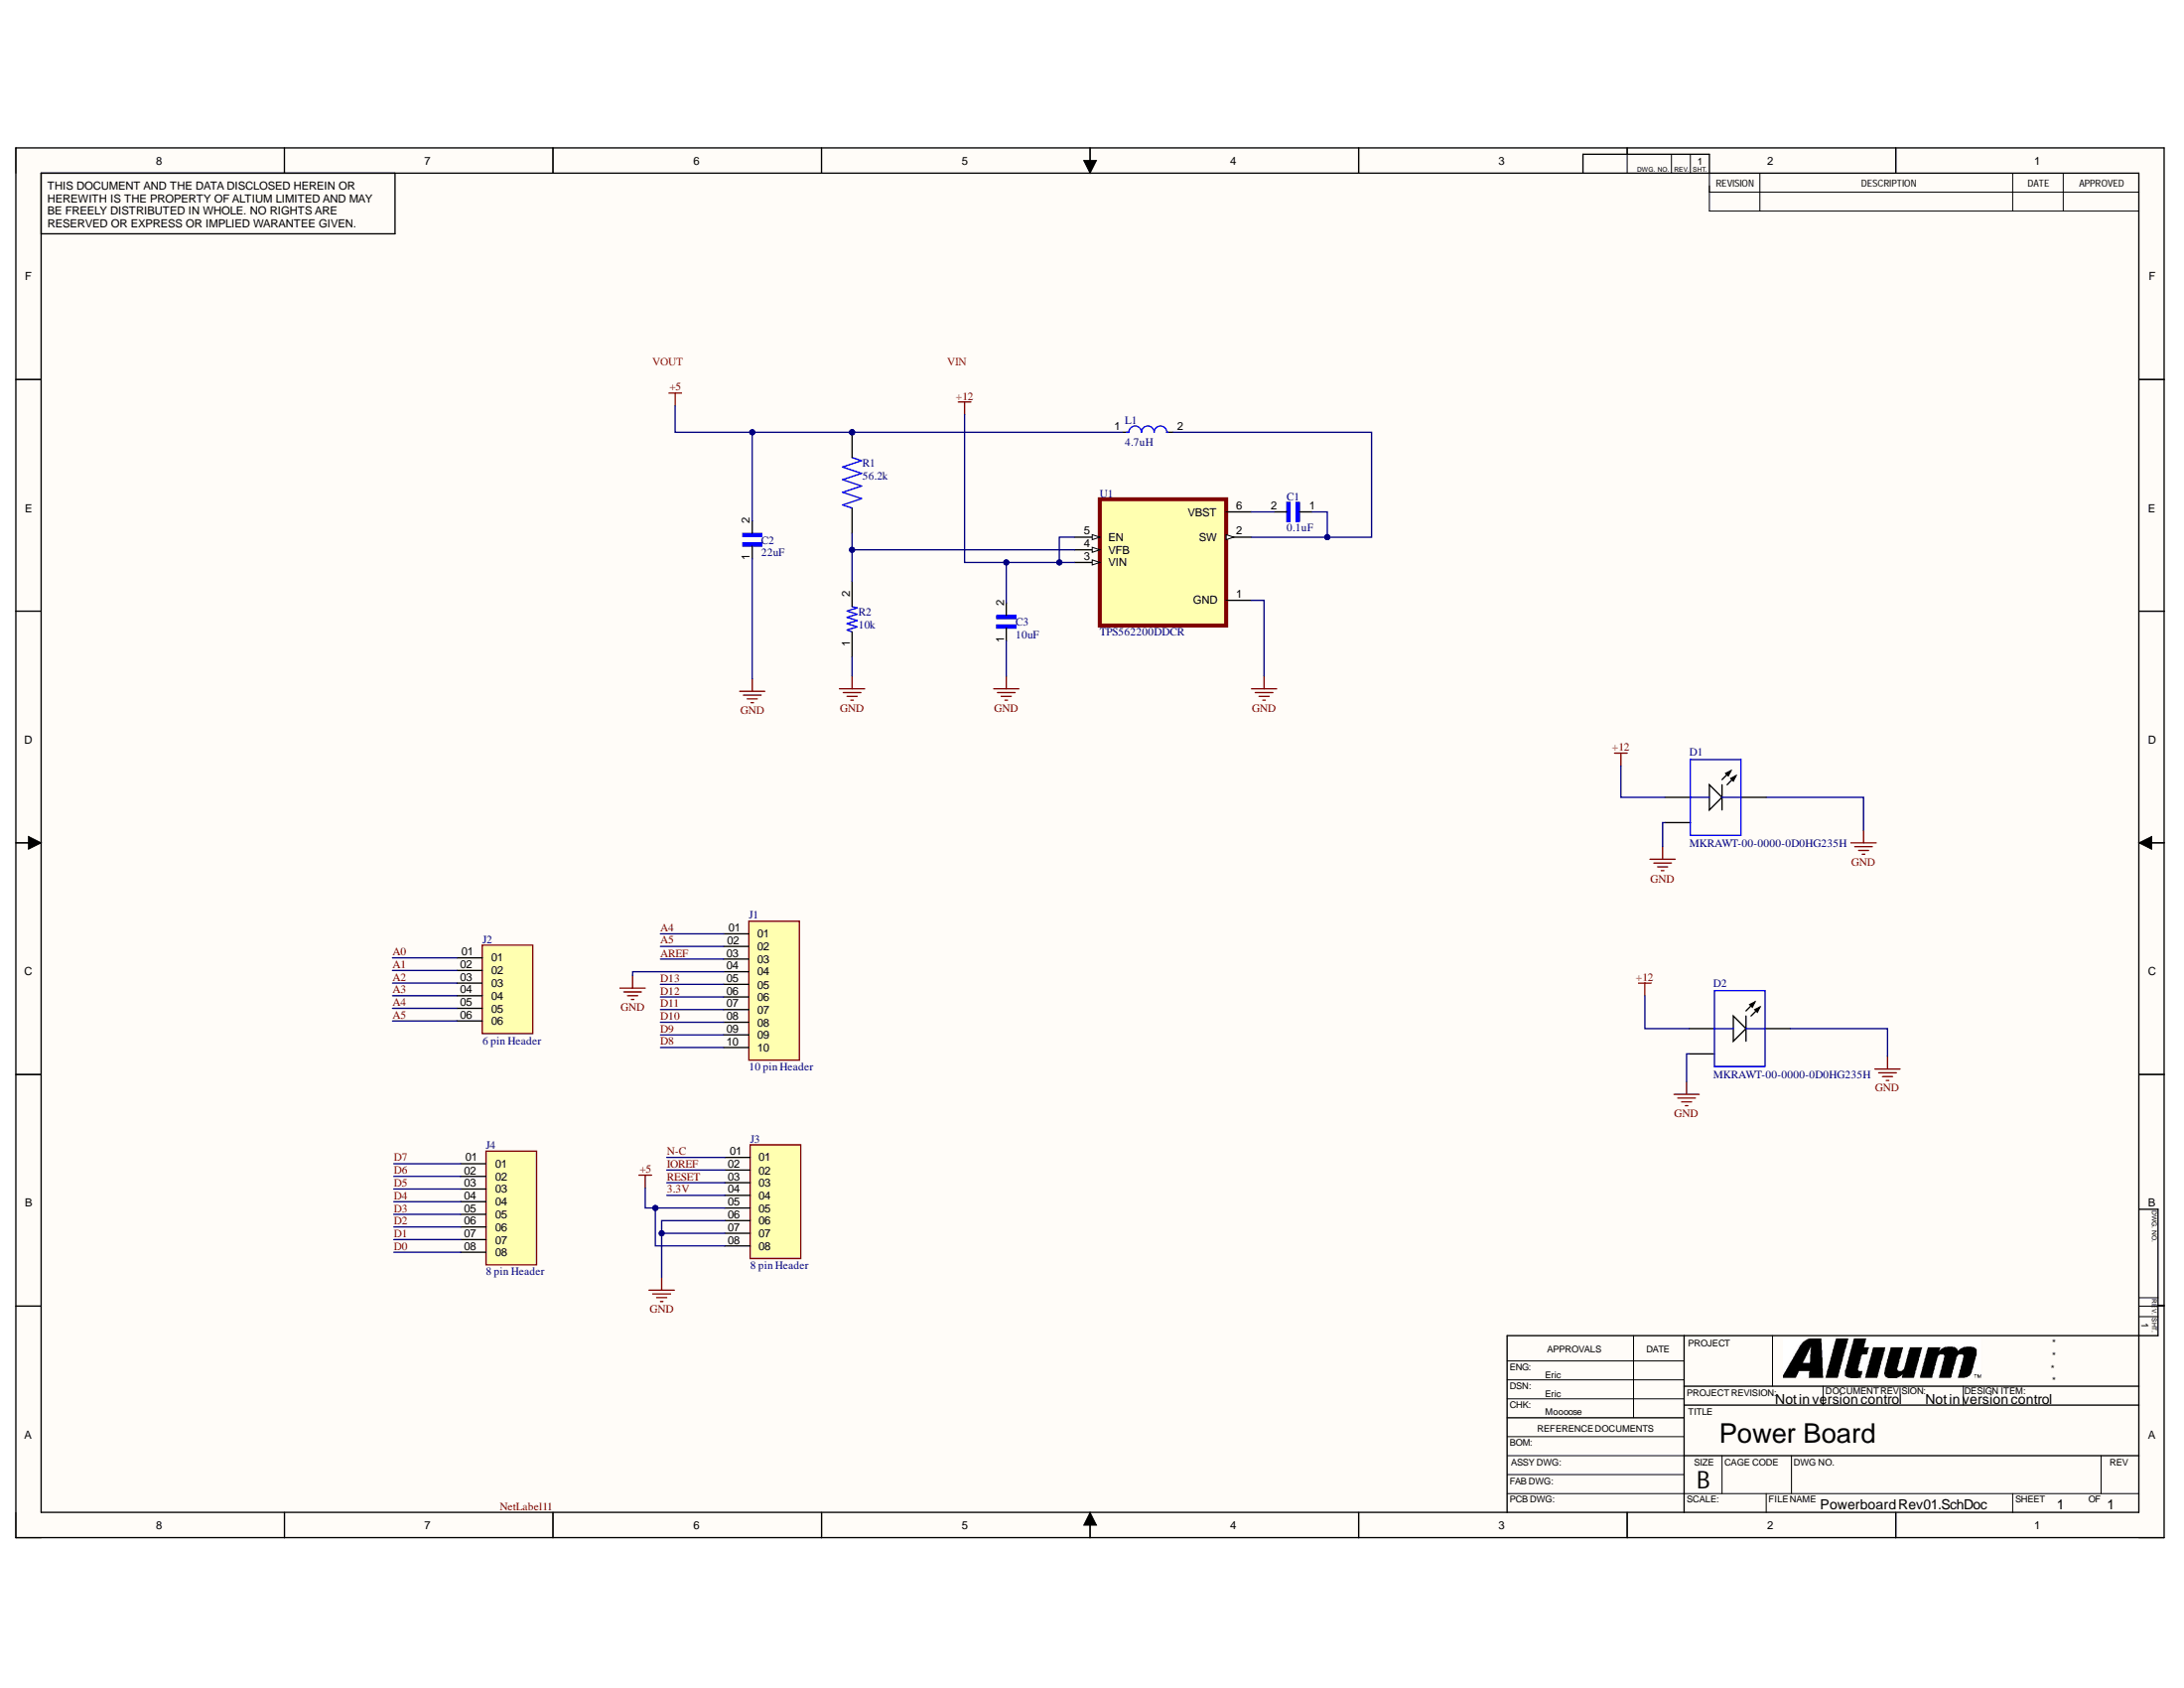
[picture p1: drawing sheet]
# Altium project Powerboard_Project.PrjPcb
1 sheet, 13 parts. Net scope: global (net labels, ports and power ports of the same name join across sheets).
Board file: Powerboard PCB.PcbDoc

## Sheet Powerboard Rev01.SchDoc: Power Board
size 431 x 279 mm; Date: 02/07/2023; ApprovedBy: moose lmao; CheckedBy: Moooose; Author: Eric; CompanyName: MBD; DrawnBy: Eric; Engineer: Eric; Organization: MBD; DocumentNumber: 01; Revision: 01; SheetNumber: 1; SheetTotal: 1

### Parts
C1  0.1uF  [CAPC2012X94N]
C2  22uF  [CAPC1608X100N]
C3  10uF  [CAPC2012X100N]
D1  MKRAWT-00-0000-0D0HG235H  [CREE-MK-R-2_V]
D2  MKRAWT-00-0000-0D0HG235H  [CREE-MK-R-2_V]
J1  10 pin Header  [SAMTEC_SSQ-110-03-X-S]
J2  6 pin Header  [SAMTEC_SSQ-106-03-X-S]
J3  8 pin Header  [SAMTEC_SSQ-108-03-X-S]
J4  8 pin Header  [SAMTEC_SSQ-108-03-X-S]
L1  4.7uH  [FP-NR5040-H_4_1-MFG]
R1  56.2k  [RESC0603X26N]
R2  10k  [RESC0603X26N]
U1  TPS562200DDCR  [SOT95P280X110-6N]

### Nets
+5: C2.2 J3.05 J3.08 L1.1 R1.2
+12: C3.2 D1.1(A) D2.1(A) U1.3(VIN) U1.5(EN)
GND: C2.1 C3.1 D1.2(K) D1.3(EP) D2.2(K) D2.3(EP) J1.04 J3.06 J3.07 R2.1 U1.1(GND)
3.3V: J3.04
A0: J2.01
A1: J2.02
A2: J2.03
A3: J2.04
A4: J1.01 J2.05
A5: J1.02 J2.06
AREF: J1.03
D0: J4.08
D1: J4.07
D2: J4.06
D3: J4.05
D4: J4.04
D5: J4.03
D6: J4.02
D7: J4.01
D8: J1.10
D9: J1.09
D10: J1.08
D11: J1.07
D12: J1.06
D13: J1.05
IOREF: J3.02
N-C: J3.01
RESET: J3.03
NetC1_1: C1.1 L1.2 U1.2(SW)
NetC1_2: C1.2 U1.6(VBST)
NetR1_1: R1.1 R2.2 U1.4(VFB)

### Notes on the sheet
- VOUT
- VIN
- Labels drawn without touching a wire or pin: NetLabel11
